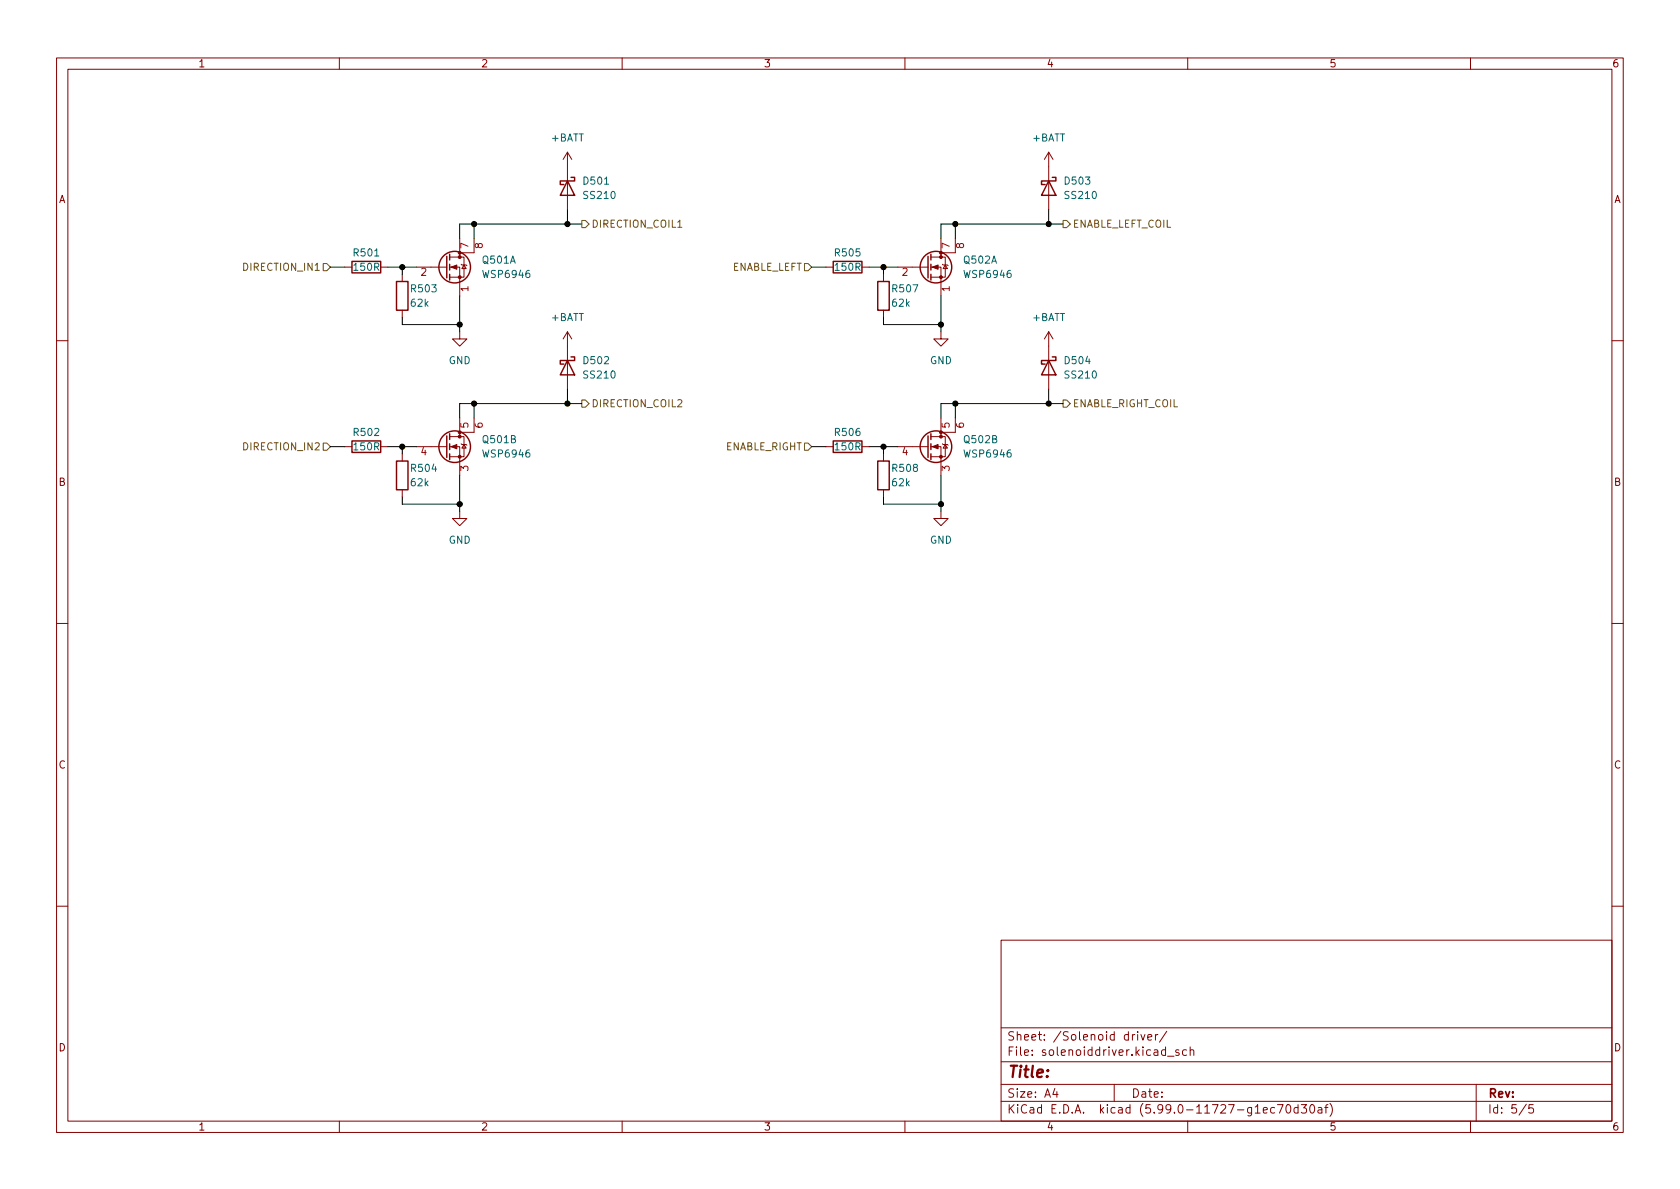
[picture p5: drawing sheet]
<svg xmlns="http://www.w3.org/2000/svg" width="297mm" height="210mm" viewBox="0 0 297 210" stroke-linecap="round" stroke-linejoin="round" font-family="sans-serif">
<g fill="none" stroke="#840000" stroke-width=".18">
<path d="M10 10.2h277v190.1h-277zM12 12.2h273v186.1h-273zM60 10.2v2M110 10.2v2M160 10.2v2M210 10.2v2M260 10.2v2M100.3 26.9l-.7 1.3M100.3 26.9v10.2M100.3 26.9l.8 1.3M185.4 26.9v10.2M185.4 26.9l-.7 1.3"/>
<path d="M185.4 26.9l.8 1.3M61 47.2h1.2M67.3 47.2h1.3M71.1 48.5v1.3M71.1 54.9v1.2M73.7 47.2h5.3M79.5 47.2h1.8v5.1M79.5 45.5h2.5v3.5h-2.5M81.3 58.7v1.2h1.2l-1.2 1.3-1.3-1.3h1.3M81.3 42.2v3.3M81.5 46.7l.2 .2h.7l.1 .1M82 46.9l.4 .6h-.7z"/>
<path d="M83.8 42.2v2.5h-2.5M100.3 58.7v10.1M100.3 58.7l-.7 1.2M100.3 58.7l.8 1.2M146 47.2h1.3M152.4 47.2h1.3M156.2 48.5v1.3M156.2 54.9v1.2M158.7 47.2h5.4M164.6 47.2h1.8v5.1M164.6 45.5h2.5v3.5h-2.5M166.4 58.7v1.2h1.2l-1.2 1.3-1.3-1.3h1.3"/>
<path d="M166.4 42.2v3.3M166.6 46.7l.2 .2h.7l.1 .1M167.1 46.9l.4 .6h-.7zM168.9 42.2v2.5h-2.5M185.4 58.7l-.7 1.2M185.4 58.7v10.1M185.4 58.7l.8 1.2M10 60.2h2M61 79h1.2M67.3 79h1.3M73.7 79h5.3M79.5 79h1.8v5.1"/>
<path d="M79.5 77.2h2.5v3.6h-2.5M81.3 73.9v3.3M81.5 78.5l.2 .1h.7l.1 .1M82 78.6l.4 .6h-.7zM83.8 73.9v2.5h-2.5M146 79h1.3M152.4 79h1.3M158.7 79h5.4M164.6 79h1.8v5.1M164.6 77.2h2.5v3.6h-2.5M166.4 73.9v3.3M166.6 78.5l.2 .1h.7l.1 .1"/>
<path d="M167.1 78.6l.4 .6h-.7zM168.9 73.9v2.5h-2.5M285 60.2h2M71.1 80.3v1.2M71.1 86.6v1.3M81.3 90.4v1.3h1.2l-1.2 1.3-1.3-1.3h1.3M156.2 80.3v1.2M156.2 86.6v1.3M166.4 90.4v1.3h1.2l-1.2 1.3-1.3-1.3h1.3M10 110.2h2M285 110.2h2M10 160.2h2"/>
<path d="M177 166.3h108v32h-108zM285 160.2h2M60 198.3v2M110 198.3v2M160 198.3v2M177 194.8h108M177 191.8h108M177 187.8h108M177 181.8h108M186.5 192.5l-.4 1h1M186.9 193v1M197 191.8v3"/>
<path d="M200.6 182.9l-.2 .1-.2 .2M201.1 182.4v.2M201.1 182.9v1M201.7 182.9l.4 1 .3-1M202.9 183.4l.7-.1v-.3l-.5-.1-.2 .2 .1 .8h.6M204.3 182.9v1M204.7 182.9l-.3 .1-.1 .2M206.1 185.7l-.5-.1-.2 .3v.4l.1 .3h.6M206.1 185.1v1.5M206.3 182.4l-1.3 1.9M206.4 186.8h1.2M208.4 185.7l-.3-.1-.2 .2v.3l.5 .1v.4h-.5"/>
<path d="M209.8 185.7l-.4-.1-.3 .3v.4l.1 .3h.6M210 198.3v2M210.4 185.8l.2-.2 .4 .1 .1 .9M210.4 185.1v1.5M223.4 196.3l.7-.1-.1-.3-.4-.1-.2 .2v.8h.6M225.4 195.9l-.5-.1-.3 .3v.4l.2 .3h.6M225.9 195.3h1l-.7 1.5M227.5 195.5l.2-.2a.81 .81 0 0 1 .6 .7 .81 .81 0 0 1-.3 .8h-.1a.81 .81 0 0 1-.4-1.3zM229.5 195.9l-.4-.1-.3 .3v.4l.1 .3h.6M229.5 195.3v1.5M230.1 195.3h.9l-.5 .6 .4 .1v.7l-.2 .1h-.4l-.2-.1M231.8 195.4l.1-.1a.81 .81 0 0 1 .6 .7 .81 .81 0 0 1-.3 .8h-.1a.81 .81 0 0 1-.6-.6 .81 .81 0 0 1 .3-.8z"/>
<path d="M233.1 195.9h.5l.1 .9M233.7 196.2l-.5 .1a.29 .29 0 0 0-.2 .2 .29 .29 0 0 0 .2 .3h.5M234.2 195.8h.6M234.8 195.3l-.4 .2v1.3M235.1 195.1a1.72 1.72 0 0 1 0 2.3M260 198.3v2M261 191.8v6.5M269.9 195.3l-1.3 1.9M271.1 195.3h-.7l-.1 .7 .2-.1 .5 .1 .2 .2-.1 .5-.2 .1-.6-.1"/>
</g>
<g fill="none" stroke="#840000" stroke-width=".25">
<path d="M100.3 32l1.3 2.5h-2.5zM101 31.4h.6v.6h-2.5v.6h.6M185.4 32l1.3 2.5h-2.6zM186.1 31.4h.6v.6h-2.6v.6h.7M62.2 46.2h5.1v2.1h-5.1zM70.1 49.8h2v5.1h-2zM79 45.3v3.8M79.5 45v1M79.5 46.7v1M79.5 48.5v1M147.3 46.2h5.1v2.1h-5.1zM155.2 49.8h2v5.1h-2z"/>
<path d="M164.1 45.3v3.8M164.6 45v1M164.6 46.7v1M164.6 48.5v1M62.2 78h5.1v2h-5.1zM79 77.1v3.8M79.5 76.7v1M79.5 78.5v1M100.3 63.7l1.3 2.6h-2.5zM101 63.1h.6v.6h-2.5v.7h.6M147.3 78h5.1v2h-5.1zM164.1 77.1v3.8"/>
<path d="M164.6 76.7v1M164.6 78.5v1M185.4 63.7l1.3 2.6h-2.6zM186.1 63.1h.6v.6h-2.6v.7h.7M70.1 81.5h2v5.1h-2zM79.5 80.3v1M155.2 81.5h2v5.1h-2zM164.6 80.3v1"/>
<circle cx="80.4" cy="47.2" r="2.79"/>
<circle cx="165.5" cy="47.2" r="2.79"/>
<circle cx="80.4" cy="79" r="2.79"/>
<circle cx="165.5" cy="79" r="2.79"/>
</g>
<g fill="#840000" stroke="#840000" stroke-width=".18">
<path d="M79.8 47.2l1-.3v.7z"/>
<path d="M79.8 79l1-.4v.8z"/>
<path d="M164.8 79l1.1-.4v.8z"/>
<path d="M164.8 47.2l1.1-.3v.7z"/>
<circle cx="81.3" cy="49" r=".25"/>
<circle cx="81.3" cy="45.5" r=".25"/>
<circle cx="81.3" cy="44.7" r=".25"/>
<circle cx="81.3" cy="80.8" r=".25"/>
<circle cx="81.3" cy="77.2" r=".25"/>
<circle cx="81.3" cy="76.4" r=".25"/>
<circle cx="166.4" cy="80.8" r=".25"/>
<circle cx="166.4" cy="77.2" r=".25"/>
<circle cx="166.4" cy="76.4" r=".25"/>
<circle cx="166.4" cy="49" r=".25"/>
<circle cx="166.4" cy="45.5" r=".25"/>
<circle cx="166.4" cy="44.7" r=".25"/>
</g>
<path d="M102.9 39h.6l.6 .6-.6 .7h-.6zM188 39h.6l.6 .6-.6 .7h-.6zM57.1 46.6h.7l.6 .6-.6 .7h-.7zM142.2 46.6h.7l.6 .6-.6 .7h-.7zM57.1 78.4h.7l.6 .6-.6 .6h-.7zM102.9 70.7h.6l.6 .7-.6 .6h-.6zM142.2 78.4h.7l.6 .6-.6 .6h-.7zM188 70.7h.6l.6 .7-.6 .6h-.6z" fill="none" stroke="#725600" stroke-width=".18"/>
<g fill="none" stroke="#000" stroke-width=".18">
<path d="M83.8 39.6v2.6M100.3 37.1v2.5M102.9 39.6h-21.6v2.6M168.9 39.6v2.6M185.4 37.1v2.5M188 39.6h-21.6v2.6M58.4 47.2h2.6M68.6 47.2h5.1M71.1 47.2v1.3M71.1 56.1v1.3h10.2M81.3 52.3v6.4M143.5 47.2h2.5"/>
<path d="M153.7 47.2h5M156.2 56.1v1.3h10.2M156.2 47.2v1.3M166.4 52.3v6.4M58.4 79h2.6M68.6 79h5.1M71.1 79v1.3M83.8 71.4v2.5M100.3 68.8v2.6M102.9 71.4h-21.6v2.5M143.5 79h2.5M153.7 79h5"/>
<path d="M156.2 79v1.3M168.9 71.4v2.5M185.4 68.8v2.6M188 71.4h-21.6v2.5M71.1 87.9v1.2h10.2M81.3 84.1v6.3M156.2 87.9v1.2h10.2M166.4 84.1v6.3"/>
</g>
<g fill="#000" stroke="#000" stroke-width=".18">
<circle cx="83.8" cy="39.6" r=".46"/>
<circle cx="100.3" cy="39.6" r=".46"/>
<circle cx="168.9" cy="39.6" r=".46"/>
<circle cx="185.4" cy="39.6" r=".46"/>
<circle cx="71.1" cy="47.2" r=".46"/>
<circle cx="81.3" cy="57.4" r=".46"/>
<circle cx="156.2" cy="47.2" r=".46"/>
<circle cx="166.4" cy="57.4" r=".46"/>
<circle cx="71.1" cy="79" r=".46"/>
<circle cx="83.8" cy="71.4" r=".46"/>
<circle cx="100.3" cy="71.4" r=".46"/>
<circle cx="156.2" cy="79" r=".46"/>
<circle cx="168.9" cy="71.4" r=".46"/>
<circle cx="185.4" cy="71.4" r=".46"/>
<circle cx="81.3" cy="89.1" r=".46"/>
<circle cx="166.4" cy="89.1" r=".46"/>
</g>
<text font-size="2.8" fill="#840000" x="178" y="190.6">Title:</text>
<g font-size="2.1" fill="#840000">
<text x="178" y="184">Sheet: /Solenoid driver/</text>
<text x="178" y="186.7">File: solenoiddriver.kicad_sch</text>
<text x="178" y="196.9">KiCad E.D.A. kicad (5.99.0-11727-g1ec70d30af)</text>
<text x="178" y="194.1">Size: A4</text>
<text x="200" y="194.1">Date:</text>
<text x="263" y="194.1">Rev:</text>
<text x="263" y="196.9">Id: 5/5</text>
</g>
<g font-size="1.8" fill="#840000">
<text x="35" y="11.9">1</text>
<text x="85" y="11.9">2</text>
<text x="135" y="11.9">3</text>
<text x="185" y="11.9">4</text>
<text x="235" y="11.9">5</text>
<text x="285" y="11.9">6</text>
<text x="10.3" y="35.9">A</text>
<text x="285.3" y="35.9">A</text>
<text x="10.3" y="85.9">B</text>
<text x="285.3" y="85.9">B</text>
<text x="10.3" y="135.9">C</text>
<text x="285.3" y="135.9">C</text>
<text x="10.3" y="185.9">D</text>
<text x="285.3" y="185.9">D</text>
<text x="35" y="199.9">1</text>
<text x="85" y="199.9">2</text>
<text x="135" y="199.9">3</text>
<text x="185" y="199.9">4</text>
<text x="235" y="199.9">5</text>
<text x="285" y="199.9">6</text>
</g>
<g font-size="1.8" fill="#006464">
<text x="97.5" y="25">+BATT</text>
<text x="182.5" y="25">+BATT</text>
<text x="103.3" y="32.6">D501</text>
<text x="103.3" y="35.2">SS210</text>
<text x="188.4" y="32.6">D503</text>
<text x="188.4" y="35.2">SS210</text>
<text x="62.7" y="45.3">R501</text>
<text x="62.7" y="47.9">150R</text>
<text x="85.4" y="46.6">Q501A</text>
<text x="147.7" y="45.3">R505</text>
<text x="147.7" y="47.9">150R</text>
<text x="170.5" y="46.6">Q502A</text>
<text x="72.8" y="51.7">R503</text>
<text x="85.6" y="49.1">WSP6946</text>
<text x="157.9" y="51.7">R507</text>
<text x="170.7" y="49.1">WSP6946</text>
<text x="72.7" y="54.2">62k</text>
<text x="97.5" y="56.8">+BATT</text>
<text x="157.8" y="54.2">62k</text>
<text x="182.5" y="56.8">+BATT</text>
<text x="79.3" y="64.4">GND</text>
<text x="103.3" y="64.4">D502</text>
<text x="164.4" y="64.4">GND</text>
<text x="188.4" y="64.4">D504</text>
<text x="103.3" y="66.9">SS210</text>
<text x="188.4" y="66.9">SS210</text>
<text x="62.7" y="77.1">R502</text>
<text x="147.7" y="77.1">R506</text>
<text x="62.7" y="79.6">150R</text>
<text x="72.8" y="83.4">R504</text>
<text x="85.5" y="78.4">Q501B</text>
<text x="85.6" y="80.9">WSP6946</text>
<text x="147.7" y="79.6">150R</text>
<text x="157.9" y="83.4">R508</text>
<text x="170.6" y="78.4">Q502B</text>
<text x="170.7" y="80.9">WSP6946</text>
<text x="72.7" y="86">62k</text>
<text x="157.8" y="86">62k</text>
<text x="79.3" y="96.1">GND</text>
<text x="164.4" y="96.1">GND</text>
</g>
<g font-size="1.8" fill="#725600">
<text x="104.5" y="40.3">DIRECTION_COIL1</text>
<text x="189.6" y="40.3">ENABLE_LEFT_COIL</text>
<text x="43.3" y="47.9">DIRECTION_IN1</text>
<text x="129.2" y="47.9">ENABLE_LEFT</text>
<text x="104.5" y="72">DIRECTION_COIL2</text>
<text x="189.6" y="72">ENABLE_RIGHT_COIL</text>
<text x="43.3" y="79.6">DIRECTION_IN2</text>
<text x="128.1" y="79.6">ENABLE_RIGHT</text>
</g>
<g font-size="1.8" fill="#a90000">
<text x="82.8" y="43.9" transform="rotate(-90 82.8 43.9)">7</text>
<text x="85.3" y="43.9" transform="rotate(-90 85.3 43.9)">8</text>
<text x="167.9" y="43.9" transform="rotate(-90 167.9 43.9)">7</text>
<text x="170.4" y="43.9" transform="rotate(-90 170.4 43.9)">8</text>
<text x="74.4" y="48.8">2</text>
<text x="82.8" y="51.5" transform="rotate(-90 82.8 51.5)">1</text>
<text x="159.5" y="48.8">2</text>
<text x="167.9" y="51.5" transform="rotate(-90 167.9 51.5)">1</text>
<text x="82.8" y="75.7" transform="rotate(-90 82.8 75.7)">5</text>
<text x="85.3" y="75.7" transform="rotate(-90 85.3 75.7)">6</text>
<text x="167.9" y="75.7" transform="rotate(-90 167.9 75.7)">5</text>
<text x="170.4" y="75.7" transform="rotate(-90 170.4 75.7)">6</text>
<text x="74.4" y="80.5">4</text>
<text x="82.8" y="83.3" transform="rotate(-90 82.8 83.3)">3</text>
<text x="159.5" y="80.5">4</text>
<text x="167.9" y="83.3" transform="rotate(-90 167.9 83.3)">3</text>
</g>
</svg>
